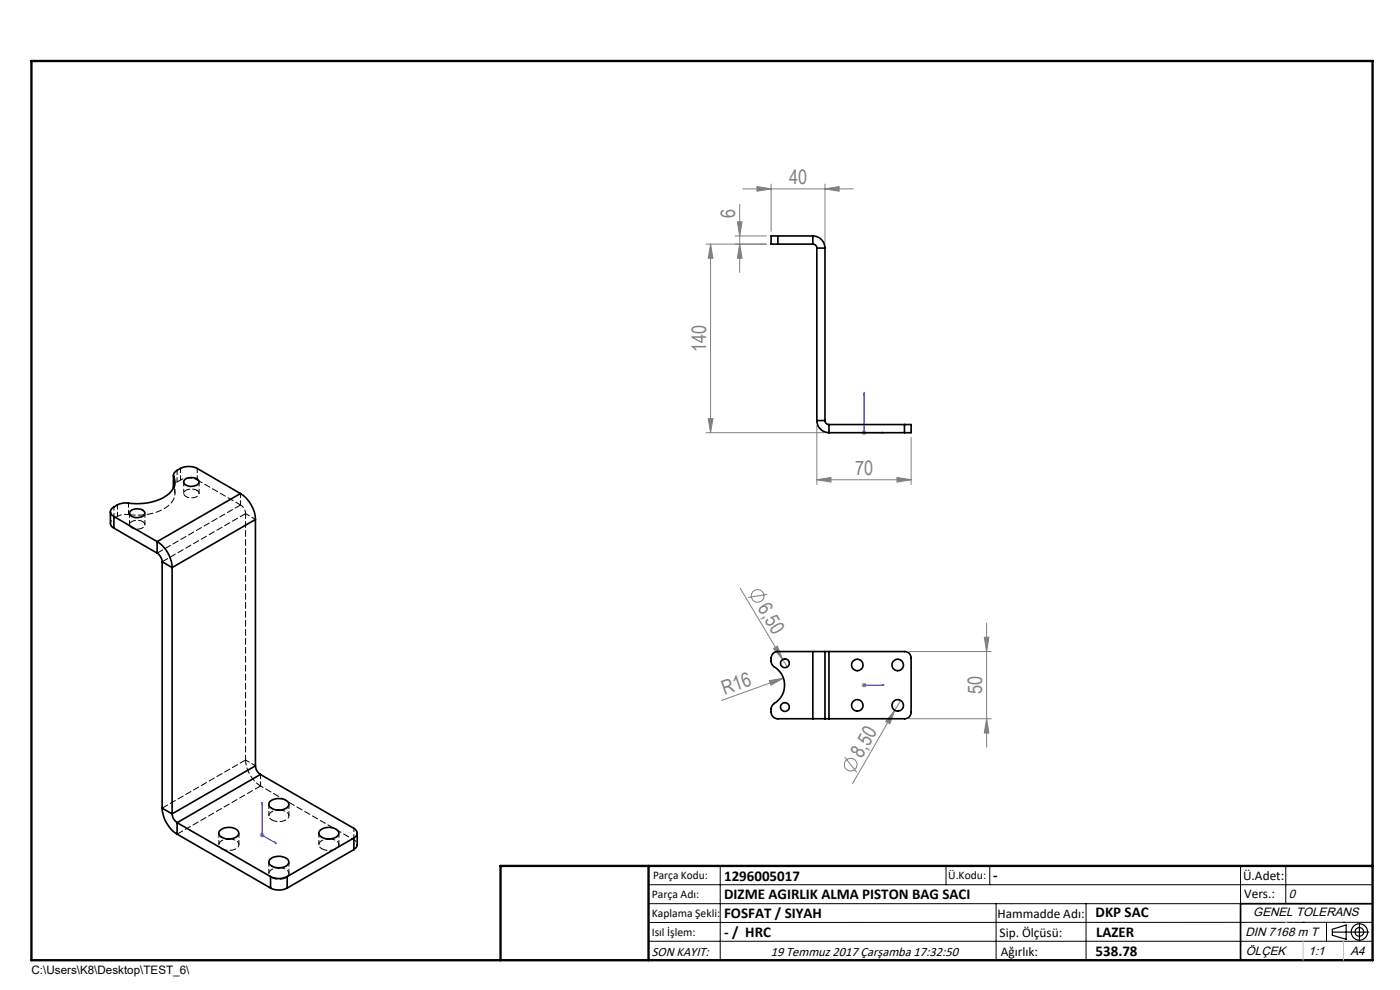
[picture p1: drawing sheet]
<svg xmlns="http://www.w3.org/2000/svg" width="297mm" height="210mm" viewBox="0 0 297 210" stroke-linecap="round" stroke-linejoin="round" font-family="sans-serif">
<g fill="none" stroke="#808080" stroke-width=".21">
<path d="M160.6 39.6l3 .5-3 .5zM163.6 39v10.1M175 39v12.6M149.8 51.8h12.8M150.7 51.8l.5 3h-1zM150.7 51.8v40M155.9 50.1h6.7M156.4 47.1h1l-.5 3zM156.9 51.8l.5 3h-1zM156.9 43.3v14.5M157.6 40.1h23.4M175 40.1l3-.5v1z"/>
<path d="M149.8 91.8h25.1M150.2 88.8h1l-.5 3zM173.3 90.2v12.6M182.8 91.8h1M183 91.4l.7 .7M183.3 91.3v1M183.7 91.4l-.7 .7M193.3 92.8v10M173.3 101.8l3-.5v1zM173.3 101.8h20M190.3 101.3l3 .5-3 .5zM157 124.8l10 16.7"/>
<path d="M162.8 126.1l-4.1 .6M164.1 137.6l.8-.5 1.2 2.8zM192.9 138.2h17.4M208.8 135.2h1l-.5 3zM209.3 132.2v26.3M163.2 144.4l3-.5-2.7 1.4zM166.2 143.9l-13.1 4.7M182.8 145.3h1M183 145l.7 .7M183.3 144.8v1M183.7 145l-.7 .7M189.8 150.7l-1 2.8-.9-.5z"/>
<path d="M189.8 150.7l-8.9 15.5M191.1 148.6l-1.3 2.1M192.9 152.5h17.4M209.3 152.5l.5 3h-1zM55.1 177.2h1M55.2 176.8l.8 .7M55.6 176.7v1M56 176.8l-.8 .7M179.2 160.6l2.6 3.2"/>
<circle cx="160.7" cy="126.4" r="1.35"/>
<circle cx="180.5" cy="162.2" r="1.35"/>
</g>
<g fill="none" stroke="#000" stroke-width=".25">
<path d="M282.6 197.7h7.8M282.6 197.1l3-.9v3l-3-.8zM288.4 195.8v3.8M106.2 203.7h185"/>
<circle cx="288.4" cy="197.7" r="1.74"/>
<circle cx="288.4" cy="197.7" r=".93"/>
</g>
<path d="M183.3 83.3v8.5h4.2M183.3 83.3l.1 .4h-.2zM187.1 91.7l.4 .1-.4 .1zM183.2 145.3h.2zM183.3 145.3h.1M183.3 145.3h4.2M187.5 145.3h-.4h.4M55.6 170.2l.1 .4-.2-.1zM55.6 170.2v7l3 1.7M58.3 178.6l.3 .3-.3-.1z" fill="none" stroke="#00f" stroke-width=".21"/>
<g fill="none" stroke="#000" stroke-width=".21">
<path d="M137.6 187.7h153.6M137.6 191.7h153.6M137.6 199.7h153.6M152.8 183.7v20M200.7 183.7v4M210 183.7v4M211.3 191.7v12M230.4 191.7v12M263.2 183.7v20M272.8 183.7v8M276.4 195.6h.1M281.4 195.6v4.1"/>
<path d="M285 195.6h.1M291.2 195.6l-153.6 .1"/>
</g>
<path d="M291.2 191.7h-28v12" fill="none" stroke="#000" stroke-width=".35"/>
<path d="M6.7 12.9h284.5v190.8h-284.5zM137.6 183.7v20M291.2 183.7h-185v20" fill="none" stroke="#000" stroke-width=".5"/>
<path d="M276.4 199.7v4M285 199.7v4" fill="none" stroke="#c0c0c0" stroke-width=".21"/>
<path d="M272.8 195.6h.1" fill="none" stroke="#c0c0c0" stroke-width=".25"/>
<g fill="#00f">
<path d="M187.1 91.7l.4 .1-.4 .1zM183.3 83.3l.1 .4h-.2z"/>
<path d="M58.3 178.6l.3 .3-.3-.1zM55.6 170.2l.1 .4-.2-.1z"/>
<path d="M187.1 145.3h.4zM183.2 145.3h.2z"/>
</g>
<g fill="#808080">
<path d="M164.1 137.6l.8-.5 1.2 2.8z"/>
<path d="M163.2 144.4l3-.5-2.7 1.4z"/>
<path d="M189.8 150.7l-1 2.8-.9-.5z"/>
<path d="M160.6 39.6l3 .5-3 .5zM175 40.1l3-.5v1z"/>
<path d="M173.3 101.8l3-.5v1zM190.3 101.3l3 .5-3 .5z"/>
<path d="M156.9 51.8l.5 3h-1zM156.4 47.1h1l-.5 3z"/>
<path d="M150.7 51.8l.5 3h-1zM150.2 88.8h1l-.5 3z"/>
<path d="M208.8 135.2h1l-.5 3zM209.3 152.5l.5 3h-1z"/>
</g>
<g fill="none" stroke="#000" stroke-width=".35">
<path d="M165 50.1h-1.4v1.7h1.4M165 51.8h7.4M165 50.1v1.7M165 50.1h7.4M172.4 50.1a2.59 2.59 0 0 1 2.6 2.5M172.4 51.8a.84 .84 0 0 1 .9 .8M172.4 50.1v1.7M173.3 52.6v36.6M173.3 52.6h1.7M175 52.6v36.6M173.3 89.2a2.65 2.65 0 0 0 2.6 2.6M173.3 89.2h1.7"/>
<path d="M175 89.2a.84 .84 0 0 0 .9 .9M175.9 90.1v1.7M175.9 90.1h16M175.9 91.8h16M191.9 90.1h1.4v1.7h-1.4M191.9 90.1v1.7M23.4 108.6v2.4a1.14 1.14 0 0 0 .8 1M24.2 109.6l9.1 5.3M24.2 112l9.1 5.3M24.2 109.6v2.4M27.6 108.5a2.26 2.26 0 0 1 3.1 .1 .88 .88 0 0 1-.9 1.1 1.8 1.8 0 0 1-2.3-.8zM33.3 114.9a6.9 6.9 0 0 1 3.2 5.5"/>
<path d="M33.3 117.3a2.49 2.49 0 0 1 1.1 1.9M33.3 114.9v2.4M34.4 119.2l2.1 1.2M34.4 119.2v52.2M36.8 100.8v2.6M36.9 101.2a1.14 1.14 0 0 1 .6-1.4 4.2 4.2 0 0 1 4.3-.4l9.2 5.3M36.9 101.2a3.2 3.2 0 0 1-1.6 3.9 13.3 13.3 0 0 1-9 1.6 3.9 3.9 0 0 0-2.8 1.6 1.03 1.03 0 0 0 .7 1.3M36.9 101.2v2.1M39.1 101.8a2.27 2.27 0 0 1 3.1 .1 .88 .88 0 0 1-1 1.2 1.77 1.77 0 0 1-2.2-.8zM51 104.7a6.9 6.9 0 0 1 3.2 5.5M51 104.7l-17.7 10.2M54.2 110.2l-17.7 10.2"/>
<path d="M54.2 110.2v52.2M36.5 120.4v52.2M172.4 138.2h2.6M172.4 138.2h-7.4a1.8 1.8 0 0 0-1 3 4.7 4.7 0 0 1 0 8.3 1.93 1.93 0 0 0 .7 3h7.7M172.4 138.2v14.3M175 138.2h.9M175 138.2v14.3M175.9 138.2h16a1.33 1.33 0 0 1 1.4 1.4v11.5a1.33 1.33 0 0 1-1.4 1.4h-16M175.9 138.2v14.3M172.4 152.5h2.6M175 152.5h.9M34.4 171.4a7.2 7.2 0 0 0 3.2 5.5"/>
<path d="M34.4 171.4l2.1 1.2M36.5 172.6a2.48 2.48 0 0 0 1.1 1.9M37.6 174.5l19.8 11.4M37.6 174.5v2.4M37.6 176.9l19.8 11.5M46.7 176.1a2.79 2.79 0 0 1 3.9 .4 1.23 1.23 0 0 1-1.4 1.4 2.49 2.49 0 0 1-2.8-1l.1-.5zM48.4 178h.2M54.2 162.4a2.33 2.33 0 0 0 1 1.9M54.2 162.4l-17.7 10.2M55.2 164.3l19.9 11.4a1.09 1.09 0 0 1 .7 1 1.09 1.09 0 0 1-.7 1.1M55.2 164.3l-17.6 10.2M57.3 170a2.94 2.94 0 0 1 3.9 .3 1.13 1.13 0 0 1-1 1.4 2.66 2.66 0 0 1-3.2-.9z"/>
<path d="M59 171.8h.3M67.9 176.1a2.84 2.84 0 0 1 3.9 .4 1.09 1.09 0 0 1-1 1.3 2.58 2.58 0 0 1-3.1-.9l-.1-.3zM69.6 178h.3M75.1 177.8l-14.2 8.1M75.1 177.8v2.4M75.8 176.7l-.1 2.8-.6 .7M57.3 182.3a2.88 2.88 0 0 1 3.9 .3 1.27 1.27 0 0 1-1.4 1.4 2.35 2.35 0 0 1-2.8-1zM57.4 188.4a3.9 3.9 0 0 0 3.5 0M57.4 185.9a3.9 3.9 0 0 0 3.5 0M57.4 185.9v2.5M59 184.1h.3M60.9 185.9v2.5"/>
<path d="M75.1 180.2l-14.2 8.2"/>
<circle cx="166.5" cy="150" r=".94"/>
<circle cx="166.5" cy="140.7" r=".94"/>
<circle cx="181.9" cy="141.1" r="1.21"/>
<circle cx="181.9" cy="149.6" r="1.21"/>
<circle cx="190.4" cy="141.1" r="1.21"/>
<circle cx="190.4" cy="149.6" r="1.21"/>
</g>
<path d="M33.4 117.3l17.6-10.2M36.9 103.3v.3M36.9 103.6l-.1-.2M52.1 109l-17.7 10.2M34.4 171.4l17.7-10.2M37.6 176.9l17.7-10.2" fill="none" stroke="#000" stroke-width=".21" stroke-dasharray="1.3 .6"/>
<g fill="none" stroke="#000" stroke-width=".21" stroke-dasharray="1.3 .6" stroke-dashoffset=".4">
<path d="M38.3 99.4v2.4M24.9 109.5a3.8 3.8 0 0 1 2.4-.3M24.9 107.1v2.4M24.9 109.5l-.7 .5M27.3 109.2v-2.5M27.5 108.8v2.5M30.3 110.6a.8 .8 0 0 1 .4 1 .8 .8 0 0 1-.9 .6 1.82 1.82 0 0 1-2.3-.8 1.7 1.7 0 0 1 2.5-.9l.3 .1M30.7 111.3v-2.5M37.1 104.7v-2.5M37.6 102.2v-2.4M38.3 101.8l-.7 .4M39 102.2v2.5"/>
<path d="M41.8 104a.8 .8 0 0 1 .4 1 .8 .8 0 0 1-.9 .5 1.82 1.82 0 0 1-2.3-.8 1.7 1.7 0 0 1 2.4-.8l.4 .1M41.8 101.8v-2.4M42.2 104.7v-2.5M51 107.1v-2.4M52.1 109l2.1 1.2M46.4 176.7v2.5M50.7 179.2v-2.5M54.2 162.4l-2.1-1.2M55.3 164.3v2.4M57 170.6v2.4M61.3 173v-2.4M67.6 176.7v2.5"/>
<path d="M71.9 179.2v-2.5M57 182.8v2.5M61.3 185.3v-2.5"/>
</g>
<path d="M24.2 109.6v-2.1M75.1 175.7v2M75.1 178.2l-19.8-11.5" fill="none" stroke="#000" stroke-width=".21" stroke-dasharray="1.3 .6" stroke-dashoffset=".6"/>
<path d="M23.4 111a1.25 1.25 0 0 1 .8-1M36.8 103.3l.2-.6 .6-.5M38.3 101.8a3.9 3.9 0 0 1 3.5 0M48.4 177.9a1.67 1.67 0 0 0-1.9 1.4l.6 .7M59 171.8a1.67 1.67 0 0 0-1.9 1.4l.6 .7M69.7 177.9a1.67 1.67 0 0 0-2 1.4l.6 .7M75.1 178.2a1.25 1.25 0 0 1 .7 1M59 184.1a1.67 1.67 0 0 0-1.9 1.4l.6 .7" fill="none" stroke="#000" stroke-width=".21" stroke-dasharray="1.3 .6" stroke-dashoffset=".7"/>
<path d="M36.9 103.6a3.3 3.3 0 0 1-1.5 3.9 11.8 11.8 0 0 1-8.1 1.7" fill="none" stroke="#000" stroke-width=".21" stroke-dasharray="1.3 .6" stroke-dashoffset="-.2"/>
<path d="M51 107.1a2.34 2.34 0 0 1 1.1 1.9" fill="none" stroke="#000" stroke-width=".21" stroke-dasharray="1.3 .6" stroke-dashoffset=".5"/>
<path d="M52.1 109v52.2M55.3 166.7a7 7 0 0 1-3.2-5.5" fill="none" stroke="#000" stroke-width=".21" stroke-dasharray="1.3 .6" stroke-dashoffset=".2"/>
<path d="M51 107.1l-9.2-5.3M57.7 173.9a2.78 2.78 0 0 0 3.6-.6 1.59 1.59 0 0 0-2-1.5M47.1 180a2.78 2.78 0 0 0 3.5-.6 1.59 1.59 0 0 0-1.9-1.5M57.7 186.2a2.78 2.78 0 0 0 3.6-.7 1.59 1.59 0 0 0-2-1.4M68.3 180a2.78 2.78 0 0 0 3.6-.6 1.59 1.59 0 0 0-2-1.5" fill="none" stroke="#000" stroke-width=".21" stroke-dasharray="1.3 .6" stroke-dashoffset=".1"/>
<g font-size="4.2" fill="#808080">
<text x="167.4" y="39.1">40</text>
<text x="156" y="46.2" transform="rotate(-90 156 46.2)">6</text>
<text x="149.8" y="74.7" transform="rotate(-90 149.8 74.7)">140</text>
<text x="181.4" y="100.8">70</text>
<text x="160.6" y="129" transform="rotate(59 160.6 129)">6,50</text>
<text x="153.7" y="147.3" transform="rotate(-19 153.7 147.3)">R16</text>
<text x="208.4" y="147.2" transform="rotate(-90 208.4 147.2)">50</text>
<text x="182.8" y="161" transform="rotate(-60 182.8 161)">8,50</text>
</g>
<g font-size="3.2">
<text x="153.6" y="186.8">1296005017</text>
<text x="153.6" y="190.8">DIZME AGIRLIK ALMA PISTON BAG SACI</text>
<text x="210.7" y="186.6">-</text>
<text x="153.6" y="194.8">FOSFAT / SIYAH</text>
<text x="232.4" y="194.5">DKP SAC</text>
<text x="153.6" y="198.8">- / HRC</text>
<text x="232.4" y="202.8">538.78</text>
<text x="232.5" y="198.8">LAZER</text>
</g>
<g font-size="2.8">
<text x="263.7" y="186.7">Ü.Adet:</text>
<text x="263.9" y="190.5">Vers.:</text>
<text x="211.6" y="194.8">Hammadde Adı:</text>
<text x="138.3" y="202.8">SON KAYIT:</text>
<text x="163.5" y="202.8">19 Temmuz 2017 Çarşamba 17:32:50</text>
<text x="212.1" y="198.7">Sip. Ölçüsü:</text>
<text x="212.3" y="202.7">Ağırlık:</text>
</g>
<g font-size="2.6">
<text x="273.4" y="190.4">0</text>
<text x="265.9" y="194.4">GENEL TOLERANS</text>
<text x="264.2" y="198.5">DIN 7168 m T</text>
<text x="264.3" y="202.6">ÖLÇEK</text>
<text x="277.6" y="202.6">1:1</text>
<text x="286.5" y="202.6">A4</text>
</g>
<g font-size="2.5">
<text x="138.3" y="190.5">Parça Adı:</text>
<text x="138.5" y="186.5">Parça Kodu:</text>
<text x="201.2" y="186.5">Ü.Kodu:</text>
<text x="138.3" y="194.5">Kaplama Şekli:</text>
<text x="138.3" y="198.6">Isıl İşlem:</text>
<text x="6.7" y="206.7">C:\Users\K8\Desktop\TEST_6\</text>
</g>
</svg>
